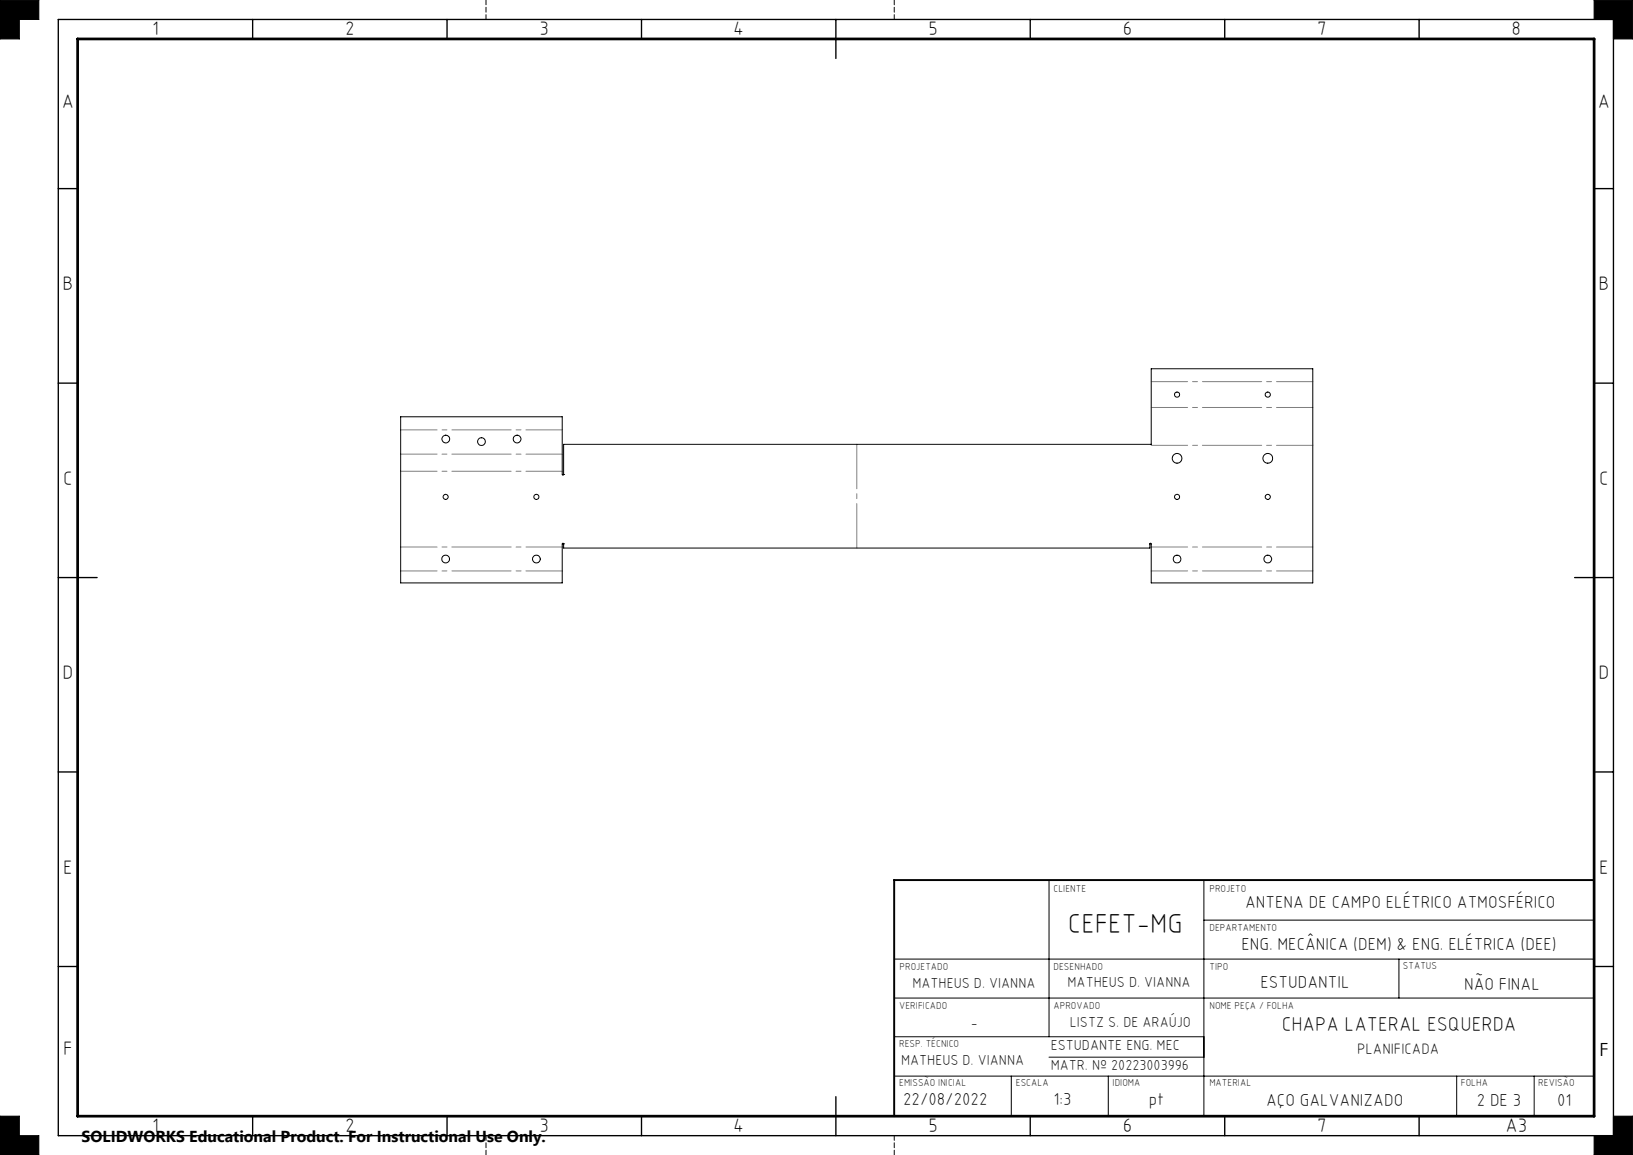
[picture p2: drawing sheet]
<svg xmlns="http://www.w3.org/2000/svg" width="420mm" height="297mm" viewBox="0 0 420 297" stroke-linecap="round" stroke-linejoin="round" font-family="sans-serif">
<g fill="none" stroke="#000" stroke-width=".26">
<path d="M0 0h10v5h-5v5h-5zM410 0h10v10h-5v-5h-5zM103 107.2h41.6v14.8l.1 .2 .3-.1v-7.8h151.1v-19.5h41.5v55.1h-41.5l-.1-10.2-.3 .1v1.1h-150.7v-1.1l-.3-.1-.1 10.2h-41.6zM269.8 226.3v40.3M309.6 226.3v60.7M309.6 236.6h100.4M230 246.6h180M230 256.6h180M359.8 246.6v10M230 276.7h180M230 266.6h79.6M260.1 276.7v10.3"/>
<path d="M269.8 271.8h39.8M285 276.7v10.3M374.7 276.7v10.3M394.6 276.7v10.3M0 287h5v5h5v5h-10zM415 287h5v10h-10v-5h5z"/>
<circle cx="114.7" cy="112.9" r=".99"/>
<circle cx="123.8" cy="113.6" r=".99"/>
<circle cx="133" cy="112.9" r=".99"/>
<circle cx="302.7" cy="117.9" r="1.24"/>
<circle cx="302.7" cy="101.5" r=".67"/>
<circle cx="326.1" cy="101.5" r=".66"/>
<circle cx="326.1" cy="117.8" r="1.25"/>
<circle cx="114.6" cy="127.8" r=".66"/>
<circle cx="138" cy="127.8" r=".67"/>
<circle cx="302.7" cy="127.8" r=".67"/>
<circle cx="326.1" cy="127.8" r=".66"/>
<circle cx="114.6" cy="143.8" r="1"/>
<circle cx="137.9" cy="143.8" r="1.01"/>
<circle cx="302.7" cy="143.8" r=".99"/>
<circle cx="326.1" cy="143.8" r=".99"/>
</g>
<path d="M125 5v-5M230 5v-5M145 122h.1M145 139.8h.1M295.8 139.8h.1M125 292v5M230 292v5" fill="none" stroke="#000" stroke-width=".26" stroke-dasharray="1.3 .6"/>
<g fill="none" stroke="#000" stroke-width=".35">
<path d="M15 5h400v287h-400zM65 5v5M115 5v5M165 5v5M215 5v10M265 5v5M315 5v5M365 5v5M15 48.5h5M410 48.5h5M15 98.5h5M410 98.5h5"/>
<path d="M15 148.5h10M405 148.5h10M15 198.5h5M410 198.5h5M15 248.5h5M410 248.5h5M65 287v5M115 287v5M165 287v5M215 282v10M265 287v5M315 287v5"/>
<path d="M365 287v5"/>
</g>
<path d="M410 226.3h-180v60.7" fill="none" stroke="#000" stroke-width=".5"/>
<path d="M20 10h390v277h-390z" fill="none" stroke="#000" stroke-width=".7"/>
<path d="M296.1 98.1h41.6M103.1 110.5h41.5M103.1 116.8h41.5M296.1 104.8h41.6M296.1 114.5h41.6M103.1 121.2h41.5M144.6 146.8h-41.5M144.6 140.7h-41.5M337.7 146.8h-41.6M337.7 140.7h-41.6" fill="none" stroke="#808080" stroke-width=".26" stroke-dasharray="15.2 1.3 1.3 1.3" stroke-dashoffset="5.9"/>
<path d="M220.4 140.9v-26.6" fill="none" stroke="#808080" stroke-width=".26" stroke-dasharray="15.2 1.3 1.3 1.3" stroke-dashoffset="3.8"/>
<path d="M0 287v10h10v-5h-5v-5zM415 287h5v10h-10v-5h5zM410 0h10v10h-5v-5h-5zM0 0v10h5v-5h5v-5z" fill-rule="evenodd" fill="#000"/>
<text font-size="7.1" x="274.7" y="239.8">CEFET-MG</text>
<text font-size="5.1" x="329.6" y="265">CHAPA LATERAL ESQUERDA</text>
<g font-size="5">
<text x="39.1" y="9.1">1</text>
<text x="88.8" y="9.1">2</text>
<text x="138.8" y="9.1">3</text>
<text x="188.6" y="9.1">4</text>
<text x="238.8" y="9.1">5</text>
<text x="288.8" y="9.1">6</text>
<text x="338.8" y="9.1">7</text>
<text x="388.8" y="9.1">8</text>
<text x="15.9" y="27.9">A</text>
<text x="410.9" y="27.9">A</text>
<text x="16.1" y="74.6">B</text>
<text x="411.1" y="74.6">B</text>
<text x="16.3" y="124.6">C</text>
<text x="411.3" y="124.6">C</text>
<text x="16.1" y="174.6">D</text>
<text x="411.1" y="174.6">D</text>
<text x="16.3" y="224.6">E</text>
<text x="411.3" y="224.6">E</text>
<text x="16.3" y="271.4">F</text>
<text x="39.1" y="291.1">1</text>
<text x="88.8" y="291.1">2</text>
<text x="138.8" y="291.1">3</text>
<text x="188.6" y="291.1">4</text>
<text x="238.8" y="291.1">5</text>
<text x="288.8" y="291.1">6</text>
<text x="338.8" y="291.1">7</text>
<text x="387.2" y="291.1">A3</text>
</g>
<text font-size="4.7" x="411.4" y="271.5">F</text>
<g font-size="4.4">
<text x="320.2" y="233.6">ANTENA DE CAMPO ELÉTRICO ATMOSFÉRICO</text>
<text x="319.3" y="244.2">ENG. MECÂNICA (DEM) &amp; ENG. ELÉTRICA (DEE)</text>
<text x="324.2" y="254">ESTUDANTIL</text>
<text x="376.5" y="254.5">NÃO FINAL</text>
<text x="232.3" y="284.1">22/08/2022</text>
<text x="271" y="284.3">1:3</text>
<text x="295.5" y="284.1">pt</text>
<text x="325.6" y="284.3">AÇO GALVANIZADO</text>
<text x="379.8" y="284.5">2 DE 3</text>
<text x="400.5" y="284.3">01</text>
</g>
<text font-size="4.1" x="21" y="293.7">SOLIDWORKS Educational Product. For Instructional Use Only.</text>
<text font-size="3.9" x="349" y="271.1">PLANIFICADA</text>
<g font-size="3.7">
<text x="234.7" y="254.1">MATHEUS D. VIANNA</text>
<text x="274.6" y="253.8">MATHEUS D. VIANNA</text>
<text x="249.7" y="264.3">-</text>
<text x="270.2" y="269.9">ESTUDANTE ENG. MEC</text>
<text x="275.2" y="264.1">LISTZ S. DE ARAÚJO</text>
<text x="231.7" y="273.9">MATHEUS D. VIANNA</text>
<text x="270.2" y="275.2">MATR. Nº 20223003996</text>
</g>
<g font-size="2.6">
<text x="271" y="229.3">CLIENTE</text>
<text x="311.1" y="229.3">PROJETO</text>
<text x="311.1" y="239.3">DEPARTAMENTO</text>
<text x="231.4" y="249.4">PROJETADO</text>
<text x="271" y="249.5">DESENHADO</text>
<text x="311.1" y="249.5">TIPO</text>
<text x="360.8" y="249.2">STATUS</text>
<text x="231.3" y="259.5">VERIFICADO</text>
<text x="271" y="259.5">APROVADO</text>
<text x="311.1" y="259.4">NOME PEÇA / FOLHA</text>
<text x="231.3" y="269.2">RESP. TÉCNICO</text>
<text x="231.3" y="279.3">EMISSÃO INICIAL</text>
<text x="261.3" y="279.3">ESCALA</text>
<text x="286.2" y="279.3">IDIOMA</text>
<text x="311" y="279.3">MATERIAL</text>
<text x="375.7" y="279.3">FOLHA</text>
<text x="395.6" y="279.3">REVISÃO</text>
</g>
</svg>
